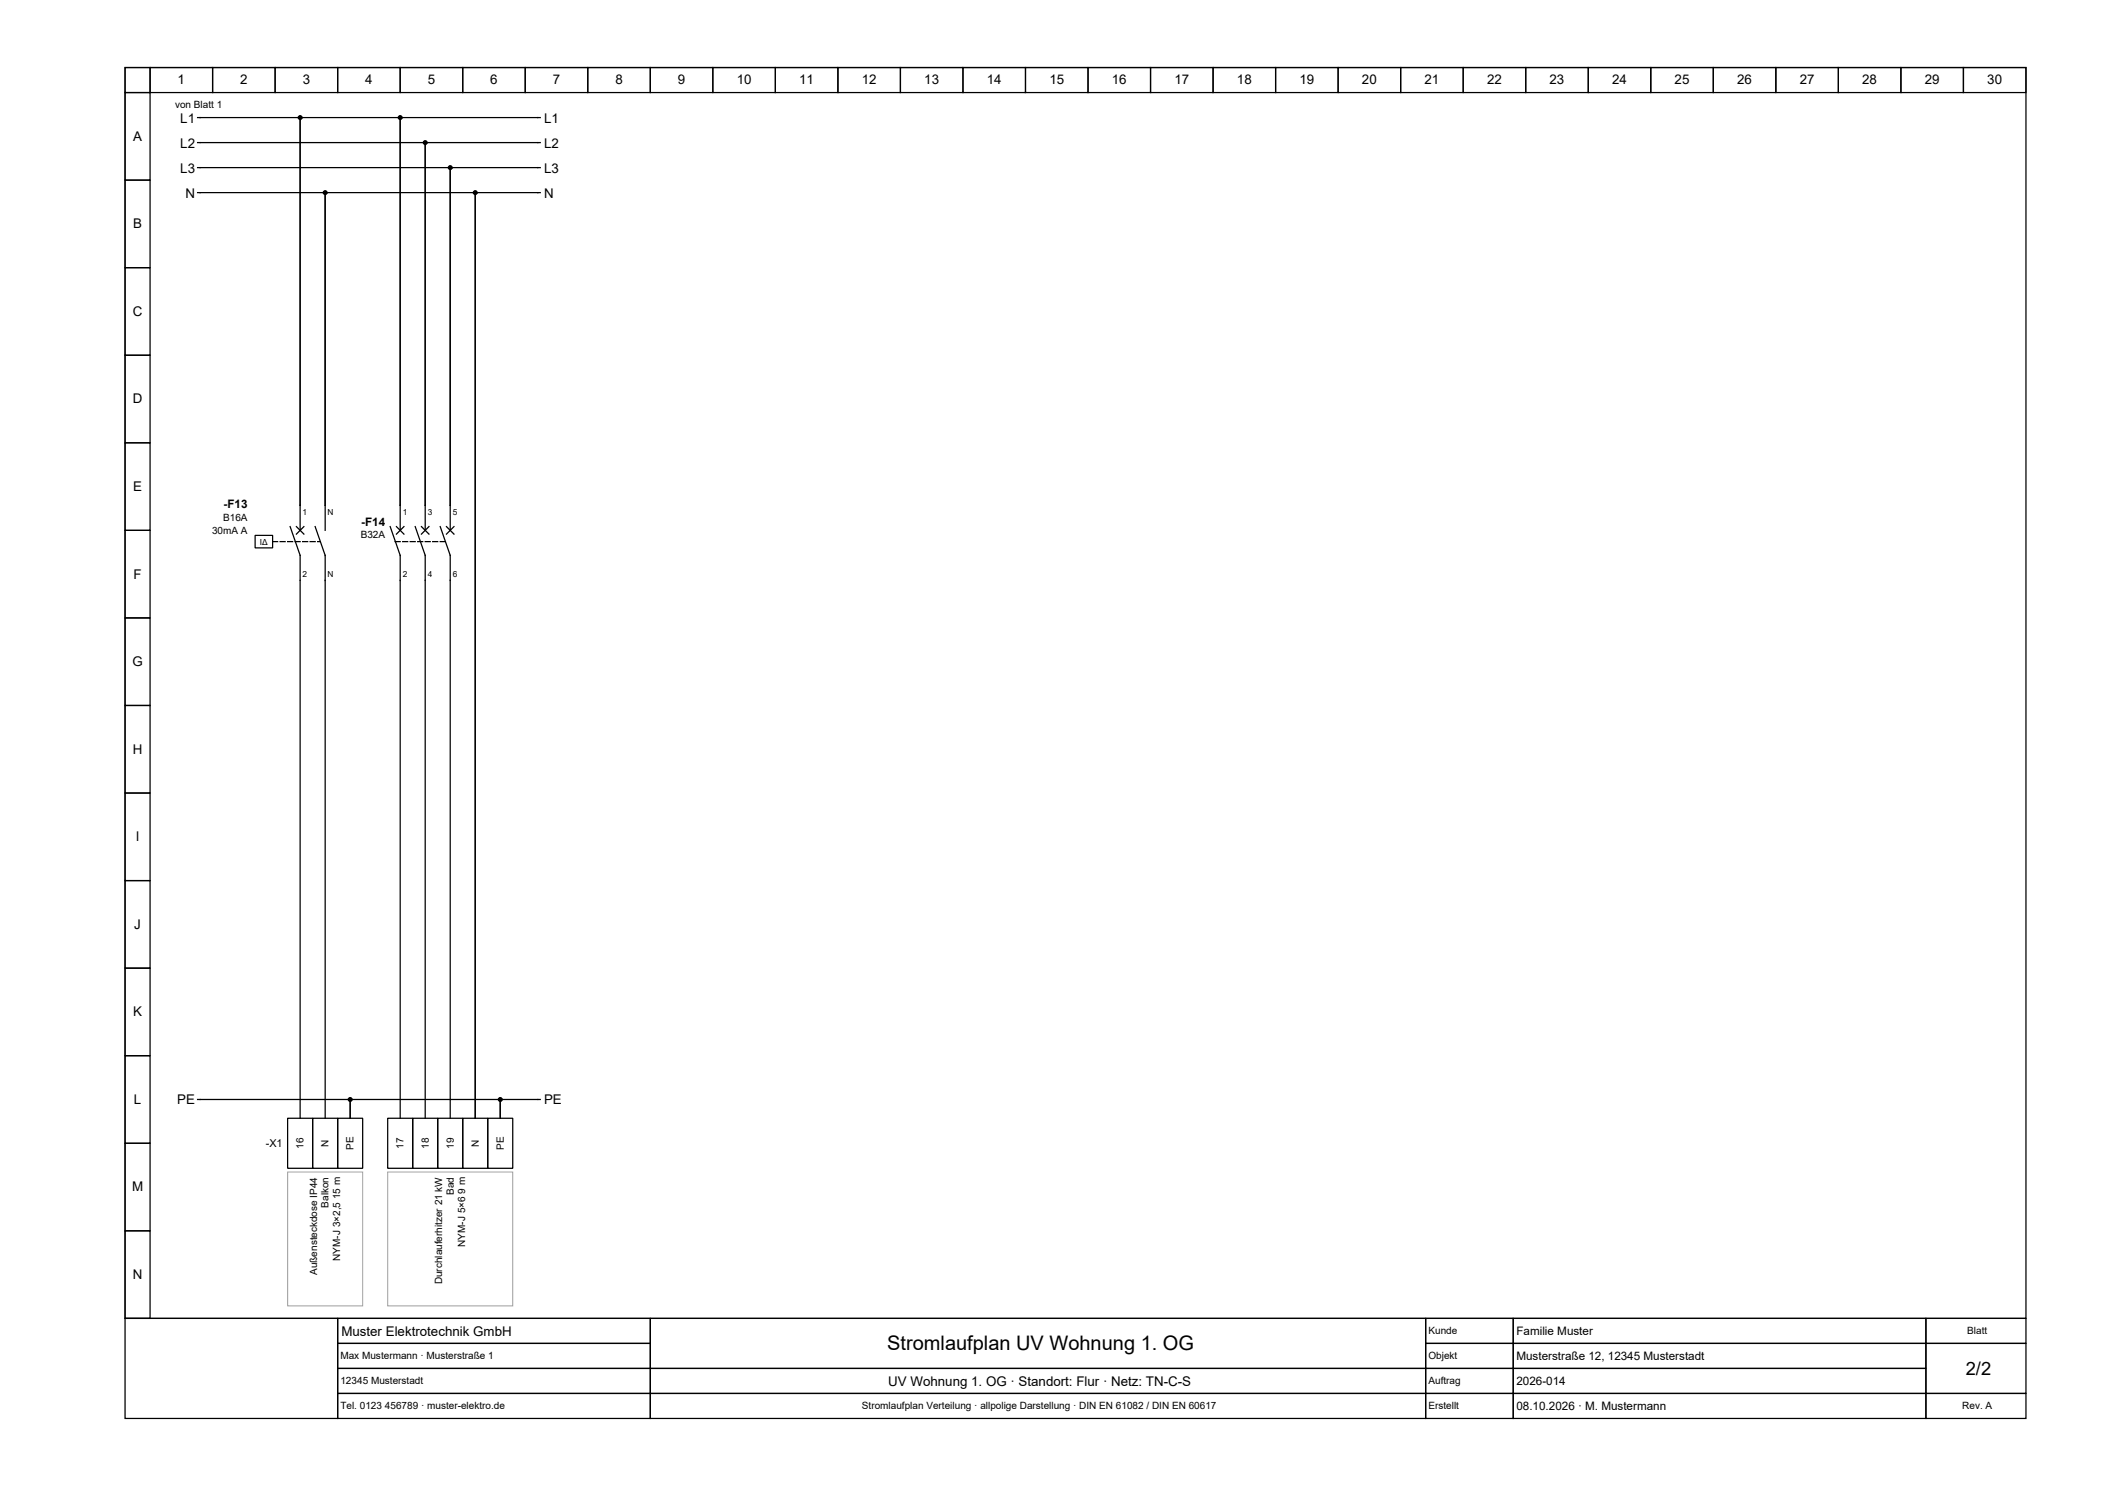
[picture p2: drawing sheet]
<svg xmlns="http://www.w3.org/2000/svg" width="420mm" height="297mm" viewBox="0 0 420 297" stroke-linecap="round" stroke-linejoin="round" font-family="sans-serif">
<path d="M57.5 234.2h15v26.8h-15zM77.5 234.2h25v26.8h-25z" fill="none" stroke="#a0a0a0" stroke-width=".2"/>
<g fill="none" stroke="#000" stroke-width=".25">
<path d="M25 13.5h380v250h-380zM25 13.5h5v5h-5zM25 18.5h5v17.5h-5zM30 13.5h12.5v5h-12.5zM42.5 13.5h12.5v5h-12.5zM55 13.5h12.5v5h-12.5zM67.5 13.5h12.5v5h-12.5zM80 13.5h12.5v5h-12.5zM92.5 13.5h12.5v5h-12.5zM105 13.5h12.5v5h-12.5zM117.5 13.5h12.5v5h-12.5zM130 13.5h12.5v5h-12.5z"/>
<path d="M142.5 13.5h12.5v5h-12.5zM155 13.5h12.5v5h-12.5zM167.5 13.5h12.5v5h-12.5zM180 13.5h12.5v5h-12.5zM192.5 13.5h12.5v5h-12.5zM205 13.5h12.5v5h-12.5zM217.5 13.5h12.5v5h-12.5zM230 13.5h12.5v5h-12.5zM242.5 13.5h12.5v5h-12.5zM255 13.5h12.5v5h-12.5zM267.5 13.5h12.5v5h-12.5zM280 13.5h12.5v5h-12.5z"/>
<path d="M292.5 13.5h12.5v5h-12.5zM305 13.5h12.5v5h-12.5zM317.5 13.5h12.5v5h-12.5zM330 13.5h12.5v5h-12.5zM342.5 13.5h12.5v5h-12.5zM355 13.5h12.5v5h-12.5zM367.5 13.5h12.5v5h-12.5zM380 13.5h12.5v5h-12.5zM392.5 13.5h12.5v5h-12.5zM25 36h5v17.5h-5zM39.5 23.5h20.5v77.5M39.5 38.5h25.5v62.5"/>
<path d="M39.5 28.5h45.5v72.5M39.5 33.5h50.5v67.5M108 38.5h-13v185v-185h-30v62.5M108 23.5h-28v77.5M108 28.5h-23v72.5M108 33.5h-18v67.5M25 53.5h5v17.5h-5zM25 71h5v17.5h-5zM25 88.5h5v17.5h-5zM25 106h5v17.5h-5zM51 107h3.5v2.5h-3.5zM58 105.2l2 5.8v112.5"/>
<path d="M59.2 105.2l1.5 1.5M60 101v5M60 101v-77.5h20v77.5M60.7 105.2l-1.5 1.5M63 105.2l2 5.8v112.5M65 101v5M78 105.2l2 5.8v112.5M79.2 105.2l1.5 1.5M80 101v5M80.7 105.2l-1.5 1.5M83 105.2l2 5.8v112.5M84.2 105.2l1.5 1.5"/>
<path d="M85 101v5M85.7 105.2l-1.5 1.5M88 105.2l2 5.8v112.5M89.2 105.2l1.5 1.5M90 101v5M90.7 105.2l-1.5 1.5M25 123.5h5v17.5h-5zM25 141h5v17.5h-5zM25 158.5h5v17.5h-5zM25 176h5v17.5h-5zM25 193.5h5v17.5h-5zM25 211h5v17.5h-5z"/>
<path d="M39.5 219.7h30.5v3.8v-3.8h30v3.8v-3.8h8M25 228.5h5v17.5h-5zM57.5 223.5h5v10h-5zM62.5 223.5h5v10h-5zM67.5 223.5h5v10h-5zM77.5 223.5h5v10h-5zM82.5 223.5h5v10h-5zM87.5 223.5h5v10h-5zM92.5 223.5h5v10h-5zM97.5 223.5h5v10h-5zM25 246h5v17.5h-5zM25 263.5h42.5v20h-42.5z"/>
<path d="M67.5 263.5h62.5v5h-62.5zM67.5 268.5h62.5v5h-62.5zM67.5 273.5h62.5v5h-62.5zM67.5 278.5h62.5v5h-62.5zM130 263.5h155v10h-155zM130 273.5h155v5h-155zM130 278.5h155v5h-155zM285 263.5h17.5v5h-17.5zM285 268.5h17.5v5h-17.5zM285 273.5h17.5v5h-17.5zM285 278.5h17.5v5h-17.5zM302.5 263.5h82.5v5h-82.5z"/>
<path d="M302.5 268.5h82.5v5h-82.5zM302.5 273.5h82.5v5h-82.5zM302.5 278.5h82.5v5h-82.5zM385 263.5h20v5h-20zM385 268.5h20v10h-20zM385 278.5h20v5h-20z"/>
</g>
<g fill="#000" stroke="#000" stroke-width=".25">
<circle cx="60" cy="23.5" r=".38"/>
<circle cx="65" cy="38.5" r=".38"/>
<circle cx="80" cy="23.5" r=".38"/>
<circle cx="85" cy="28.5" r=".38"/>
<circle cx="90" cy="33.5" r=".38"/>
<circle cx="95" cy="38.5" r=".38"/>
<circle cx="70" cy="219.7" r=".38"/>
<circle cx="100" cy="219.7" r=".38"/>
</g>
<path d="M54.5 108.2h9.5M79 108.2h10" fill="none" stroke="#000" stroke-width=".25" stroke-dasharray="1 .5"/>
<text font-size="4" x="177.4" y="269.9">Stromlaufplan UV Wohnung 1. OG</text>
<text font-size="3.7" x="393" y="274.8">2/2</text>
<g font-size="2.7">
<text x="35.5" y="16.9">1</text>
<text x="48" y="16.9">2</text>
<text x="60.5" y="16.9">3</text>
<text x="73" y="16.9">4</text>
<text x="85.5" y="16.9">5</text>
<text x="98" y="16.9">6</text>
<text x="110.5" y="16.9">7</text>
<text x="123" y="16.9">8</text>
<text x="135.5" y="16.9">9</text>
<text x="147.3" y="16.9">10</text>
<text x="159.8" y="16.9">11</text>
<text x="172.3" y="16.9">12</text>
<text x="184.8" y="16.9">13</text>
<text x="197.3" y="16.9">14</text>
<text x="209.8" y="16.9">15</text>
<text x="222.3" y="16.9">16</text>
<text x="234.8" y="16.9">17</text>
<text x="247.3" y="16.9">18</text>
<text x="259.8" y="16.9">19</text>
<text x="272.3" y="16.9">20</text>
<text x="284.8" y="16.9">21</text>
<text x="297.3" y="16.9">22</text>
<text x="309.8" y="16.9">23</text>
<text x="322.3" y="16.9">24</text>
<text x="334.8" y="16.9">25</text>
<text x="347.3" y="16.9">26</text>
<text x="359.8" y="16.9">27</text>
<text x="372.3" y="16.9">28</text>
<text x="384.8" y="16.9">29</text>
<text x="397.3" y="16.9">30</text>
<text x="26.6" y="28.1">A</text>
<text x="36" y="24.5">L1</text>
<text x="36" y="29.5">L2</text>
<text x="108.7" y="24.5">L1</text>
<text x="108.7" y="29.5">L2</text>
<text x="36" y="34.5">L3</text>
<text x="108.7" y="34.5">L3</text>
<text x="37.1" y="39.5">N</text>
<text x="108.7" y="39.5">N</text>
<text x="26.6" y="45.6">B</text>
<text x="26.5" y="63.1">C</text>
<text x="26.5" y="80.6">D</text>
<text x="26.6" y="98.1">E</text>
<text x="26.7" y="115.6">F</text>
<text x="26.5" y="133.1">G</text>
<text x="26.5" y="150.6">H</text>
<text x="27.1" y="168.1">I</text>
<text x="26.8" y="185.6">J</text>
<text x="26.6" y="203.1">K</text>
<text x="26.8" y="220.6">L</text>
<text x="35.4" y="220.7">PE</text>
<text x="108.7" y="220.7">PE</text>
<text x="26.4" y="238.1">M</text>
<text x="26.5" y="255.6">N</text>
<text x="68.2" y="266.9">Muster Elektrotechnik GmbH</text>
<text x="177.6" y="276.9">UV Wohnung 1. OG · Standort: Flur · Netz: TN-C-S</text>
</g>
<g font-size="2.3">
<text x="44.7" y="101.6">-F13</text>
<text x="72.2" y="105.1">-F14</text>
<text x="303.1" y="266.8">Familie Muster</text>
<text x="303.1" y="271.8">Musterstraße 12, 12345 Musterstadt</text>
<text x="303.1" y="276.8">2026-014</text>
<text x="303.1" y="281.8">08.10.2026 · M. Mustermann</text>
</g>
<text font-size="2.2" x="53.1" y="229.3">-X1</text>
<g font-size="2">
<text x="35" y="21.6">von Blatt 1</text>
<text x="42.4" y="106.8">30mA A</text>
<text x="44.6" y="104.1">B16A</text>
<text x="72.1" y="107.6">B32A</text>
<text x="60.7" y="229.6" transform="rotate(-90 60.7 229.6)">16</text>
<text x="65.7" y="229.2" transform="rotate(-90 65.7 229.2)">N</text>
<text x="70.7" y="229.8" transform="rotate(-90 70.7 229.8)">PE</text>
<text x="80.7" y="229.6" transform="rotate(-90 80.7 229.6)">17</text>
<text x="85.7" y="229.6" transform="rotate(-90 85.7 229.6)">18</text>
<text x="90.7" y="229.6" transform="rotate(-90 90.7 229.6)">19</text>
<text x="95.7" y="229.2" transform="rotate(-90 95.7 229.2)">N</text>
<text x="100.7" y="229.8" transform="rotate(-90 100.7 229.8)">PE</text>
<text x="90.7" y="238.8" transform="rotate(-90 90.7 238.8)">Bad</text>
<text x="65.7" y="241.4" transform="rotate(-90 65.7 241.4)">Balkon</text>
<text x="68" y="252" transform="rotate(-90 68 252)">NYM-J 3×2,5 15 m</text>
<text x="93" y="249.2" transform="rotate(-90 93 249.2)">NYM-J 5×6 9 m</text>
<text x="63.4" y="254.8" transform="rotate(-90 63.4 254.8)">Außensteckdose IP44</text>
<text x="88.4" y="256.7" transform="rotate(-90 88.4 256.7)">Durchlauferhitzer 21 kW</text>
<text x="285.6" y="266.7">Kunde</text>
<text x="393.3" y="266.7">Blatt</text>
<text x="68.1" y="271.7">Max Mustermann · Musterstraße 1</text>
<text x="285.6" y="271.7">Objekt</text>
<text x="68.1" y="276.7">12345 Musterstadt</text>
<text x="68.1" y="281.7">Tel. 0123 456789 · muster-elektro.de</text>
<text x="172.3" y="281.7">Stromlaufplan Verteilung · allpolige Darstellung · DIN EN 61082 / DIN EN 60617</text>
<text x="285.6" y="276.7">Auftrag</text>
<text x="285.6" y="281.7">Erstellt</text>
<text x="392.3" y="281.7">Rev. A</text>
</g>
<g font-size="1.7">
<text x="60.5" y="103">1</text>
<text x="65.5" y="103">N</text>
<text x="80.5" y="103">1</text>
<text x="85.5" y="103">3</text>
<text x="90.5" y="103">5</text>
<text x="52" y="108.9">IΔ</text>
<text x="60.5" y="115.2">2</text>
<text x="65.5" y="115.2">N</text>
<text x="80.5" y="115.2">2</text>
<text x="85.5" y="115.2">4</text>
<text x="90.5" y="115.2">6</text>
</g>
</svg>
